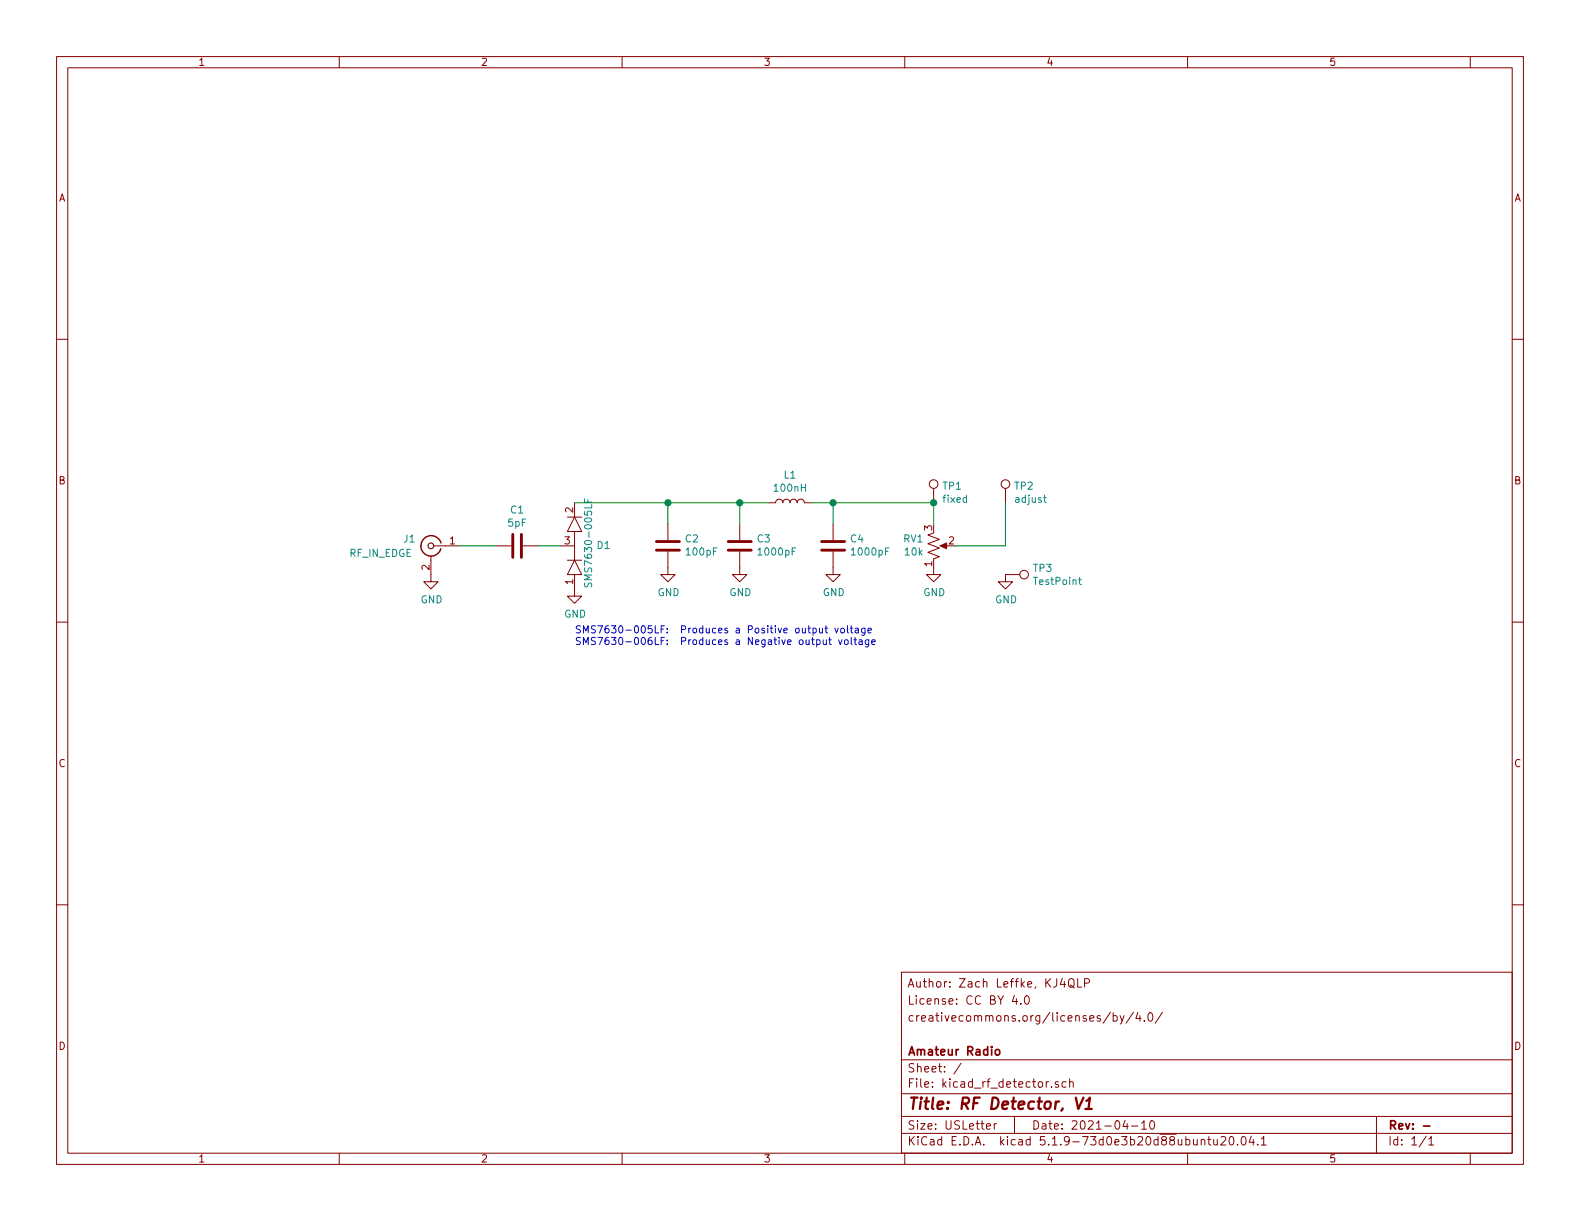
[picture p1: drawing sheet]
EESchema Schematic File Version 4
EELAYER 30 0
EELAYER END
$Descr USLetter 11000 8500
encoding utf-8
Sheet 1 1
Title "RF Detector, V1"
Date "2021-04-10"
Rev "-"
Comp "Amateur Radio"
Comment1 ""
Comment2 "creativecommons.org/licenses/by/4.0/"
Comment3 "License: CC BY 4.0"
Comment4 "Author: Zach Leffke, KJ4QLP"
$EndDescr
$Comp
L Device:C C1
U 1 1
P 3600 3800
F 0 "C1" V 3348 3800 50  0000 C CNN
F 1 "5pF" V 3439 3800 50  0000 C CNN
F 2 "digikey-footprints:0805" H 3638 3650 50  0001 C CNN
F 3 "~" H 3600 3800 50  0001 C CNN
	1    3600 3800
	0    1    1    0   
$EndComp
$Comp
L Device:L L1
U 1 1
P 5500 3500
F 0 "L1" V 5690 3500 50  0000 C CNN
F 1 "100nH" V 5599 3500 50  0000 C CNN
F 2 "Inductor_SMD:L_0805_2012Metric" H 5500 3500 50  0001 C CNN
F 3 "~" H 5500 3500 50  0001 C CNN
	1    5500 3500
	0    -1   -1   0   
$EndComp
$Comp
L kicad_KJ4QLP:SMS7630-005LF D1
U 1 1
P 4000 3800
F 0 "D1" V 4000 3950 50  0000 L CNN
F 1 "SMS7630-005LF" H 3700 3900 50  0000 L CNN
F 2 "digikey-footprints:SOT-23-3" H 4000 3450 50  0001 C CNN
F 3 "https://www.skyworksinc.com/-/media/SkyWorks/Documents/Products/201-300/Surface_Mount_Schottky_Diodes_200041AG.pdf" H 4000 3900 50  0001 C CNN
	1    4000 3800
	0    1    -1   0   
$EndComp
$Comp
L Connector:Conn_Coaxial J1
U 1 1
P 3000 3800
F 0 "J1" H 3150 3850 50  0000 C CNN
F 1 "RF_IN_EDGE" H 3350 3750 50  0000 C CNN
F 2 "Connector_Coaxial:SMA_Samtec_SMA-J-P-X-ST-EM1_EdgeMount" H 3000 3800 50  0001 C CNN
F 3 " ~" H 3000 3800 50  0001 C CNN
	1    3000 3800
	-1   0    0    -1  
$EndComp
$Comp
L Device:C C2
U 1 1
P 4650 3800
F 0 "C2" H 4535 3754 50  0000 R CNN
F 1 "100pF" H 4535 3845 50  0000 R CNN
F 2 "digikey-footprints:0805" H 4688 3650 50  0001 C CNN
F 3 "~" H 4650 3800 50  0001 C CNN
	1    4650 3800
	-1   0    0    1   
$EndComp
$Comp
L Device:C C3
U 1 1
P 5150 3800
F 0 "C3" H 5035 3754 50  0000 R CNN
F 1 "1000pF" H 5035 3845 50  0000 R CNN
F 2 "digikey-footprints:0805" H 5188 3650 50  0001 C CNN
F 3 "~" H 5150 3800 50  0001 C CNN
	1    5150 3800
	-1   0    0    1   
$EndComp
$Comp
L power:GND #PWR01
U 1 1
P 3000 4000
F 0 "#PWR01" H 3000 3750 50  0001 C CNN
F 1 "GND" H 3005 3827 50  0000 C CNN
F 2 "" H 3000 4000 50  0001 C CNN
F 3 "" H 3000 4000 50  0001 C CNN
	1    3000 4000
	1    0    0    -1  
$EndComp
$Comp
L power:GND #PWR02
U 1 1
P 4000 4100
F 0 "#PWR02" H 4000 3850 50  0001 C CNN
F 1 "GND" H 4005 3927 50  0000 C CNN
F 2 "" H 4000 4100 50  0001 C CNN
F 3 "" H 4000 4100 50  0001 C CNN
	1    4000 4100
	1    0    0    -1  
$EndComp
$Comp
L power:GND #PWR03
U 1 1
P 4650 3950
F 0 "#PWR03" H 4650 3700 50  0001 C CNN
F 1 "GND" H 4655 3777 50  0000 C CNN
F 2 "" H 4650 3950 50  0001 C CNN
F 3 "" H 4650 3950 50  0001 C CNN
	1    4650 3950
	1    0    0    -1  
$EndComp
$Comp
L power:GND #PWR04
U 1 1
P 5150 3950
F 0 "#PWR04" H 5150 3700 50  0001 C CNN
F 1 "GND" H 5155 3777 50  0000 C CNN
F 2 "" H 5150 3950 50  0001 C CNN
F 3 "" H 5150 3950 50  0001 C CNN
	1    5150 3950
	1    0    0    -1  
$EndComp
$Comp
L Device:C C4
U 1 1
P 5800 3800
F 0 "C4" H 5685 3754 50  0000 R CNN
F 1 "1000pF" H 5685 3845 50  0000 R CNN
F 2 "digikey-footprints:0805" H 5838 3650 50  0001 C CNN
F 3 "~" H 5800 3800 50  0001 C CNN
	1    5800 3800
	-1   0    0    1   
$EndComp
$Comp
L power:GND #PWR05
U 1 1
P 5800 3950
F 0 "#PWR05" H 5800 3700 50  0001 C CNN
F 1 "GND" H 5805 3777 50  0000 C CNN
F 2 "" H 5800 3950 50  0001 C CNN
F 3 "" H 5800 3950 50  0001 C CNN
	1    5800 3950
	1    0    0    -1  
$EndComp
$Comp
L Device:R_POT_US RV1
U 1 1
P 6500 3800
F 0 "RV1" H 6432 3754 50  0000 R CNN
F 1 "10k" H 6432 3845 50  0000 R CNN
F 2 "Potentiometer_SMD:Potentiometer_Bourns_3314G_Vertical" H 6500 3800 50  0001 C CNN
F 3 "~" H 6500 3800 50  0001 C CNN
	1    6500 3800
	1    0    0    1   
$EndComp
$Comp
L Connector:TestPoint TP1
U 1 1
P 6500 3500
F 0 "TP1" H 6558 3618 50  0000 L CNN
F 1 "fixed" H 6558 3527 50  0000 L CNN
F 2 "TestPoint:TestPoint_Pad_2.0x2.0mm" H 6700 3500 50  0001 C CNN
F 3 "~" H 6700 3500 50  0001 C CNN
	1    6500 3500
	1    0    0    -1  
$EndComp
$Comp
L Connector:TestPoint TP2
U 1 1
P 7000 3500
F 0 "TP2" H 7058 3618 50  0000 L CNN
F 1 "adjust" H 7058 3527 50  0000 L CNN
F 2 "TestPoint:TestPoint_Pad_2.0x2.0mm" H 7200 3500 50  0001 C CNN
F 3 "~" H 7200 3500 50  0001 C CNN
	1    7000 3500
	1    0    0    -1  
$EndComp
$Comp
L Connector:TestPoint TP3
U 1 1
P 7000 4000
F 0 "TP3" V 6954 4188 50  0000 L CNN
F 1 "TestPoint" V 7045 4188 50  0000 L CNN
F 2 "TestPoint:TestPoint_Pad_2.0x2.0mm" H 7200 4000 50  0001 C CNN
F 3 "~" H 7200 4000 50  0001 C CNN
	1    7000 4000
	0    1    1    0   
$EndComp
$Comp
L power:GND #PWR07
U 1 1
P 7000 4000
F 0 "#PWR07" H 7000 3750 50  0001 C CNN
F 1 "GND" H 7005 3827 50  0000 C CNN
F 2 "" H 7000 4000 50  0001 C CNN
F 3 "" H 7000 4000 50  0001 C CNN
	1    7000 4000
	1    0    0    -1  
$EndComp
Wire Wire Line
	3750 3800 3900 3800
Wire Wire Line
	5350 3500 5150 3500
Wire Wire Line
	4650 3650 4650 3500
Connection ~ 4650 3500
Wire Wire Line
	4650 3500 4000 3500
Wire Wire Line
	5150 3650 5150 3500
Connection ~ 5150 3500
Wire Wire Line
	5150 3500 4650 3500
Wire Wire Line
	5650 3500 5800 3500
Wire Wire Line
	6500 3500 6500 3650
Connection ~ 6500 3500
$Comp
L power:GND #PWR06
U 1 1
P 6500 3950
F 0 "#PWR06" H 6500 3700 50  0001 C CNN
F 1 "GND" H 6505 3777 50  0000 C CNN
F 2 "" H 6500 3950 50  0001 C CNN
F 3 "" H 6500 3950 50  0001 C CNN
	1    6500 3950
	1    0    0    -1  
$EndComp
Wire Wire Line
	6650 3800 7000 3800
Wire Wire Line
	7000 3800 7000 3500
Wire Wire Line
	5800 3650 5800 3500
Connection ~ 5800 3500
Wire Wire Line
	5800 3500 6500 3500
Text Notes 4000 4500 0    50   ~ 0
SMS7630-005LF:  Produces a Positive output voltage\nSMS7630-006LF:  Produces a Negative output voltage
Wire Wire Line
	3200 3800 3450 3800
$EndSCHEMATC
